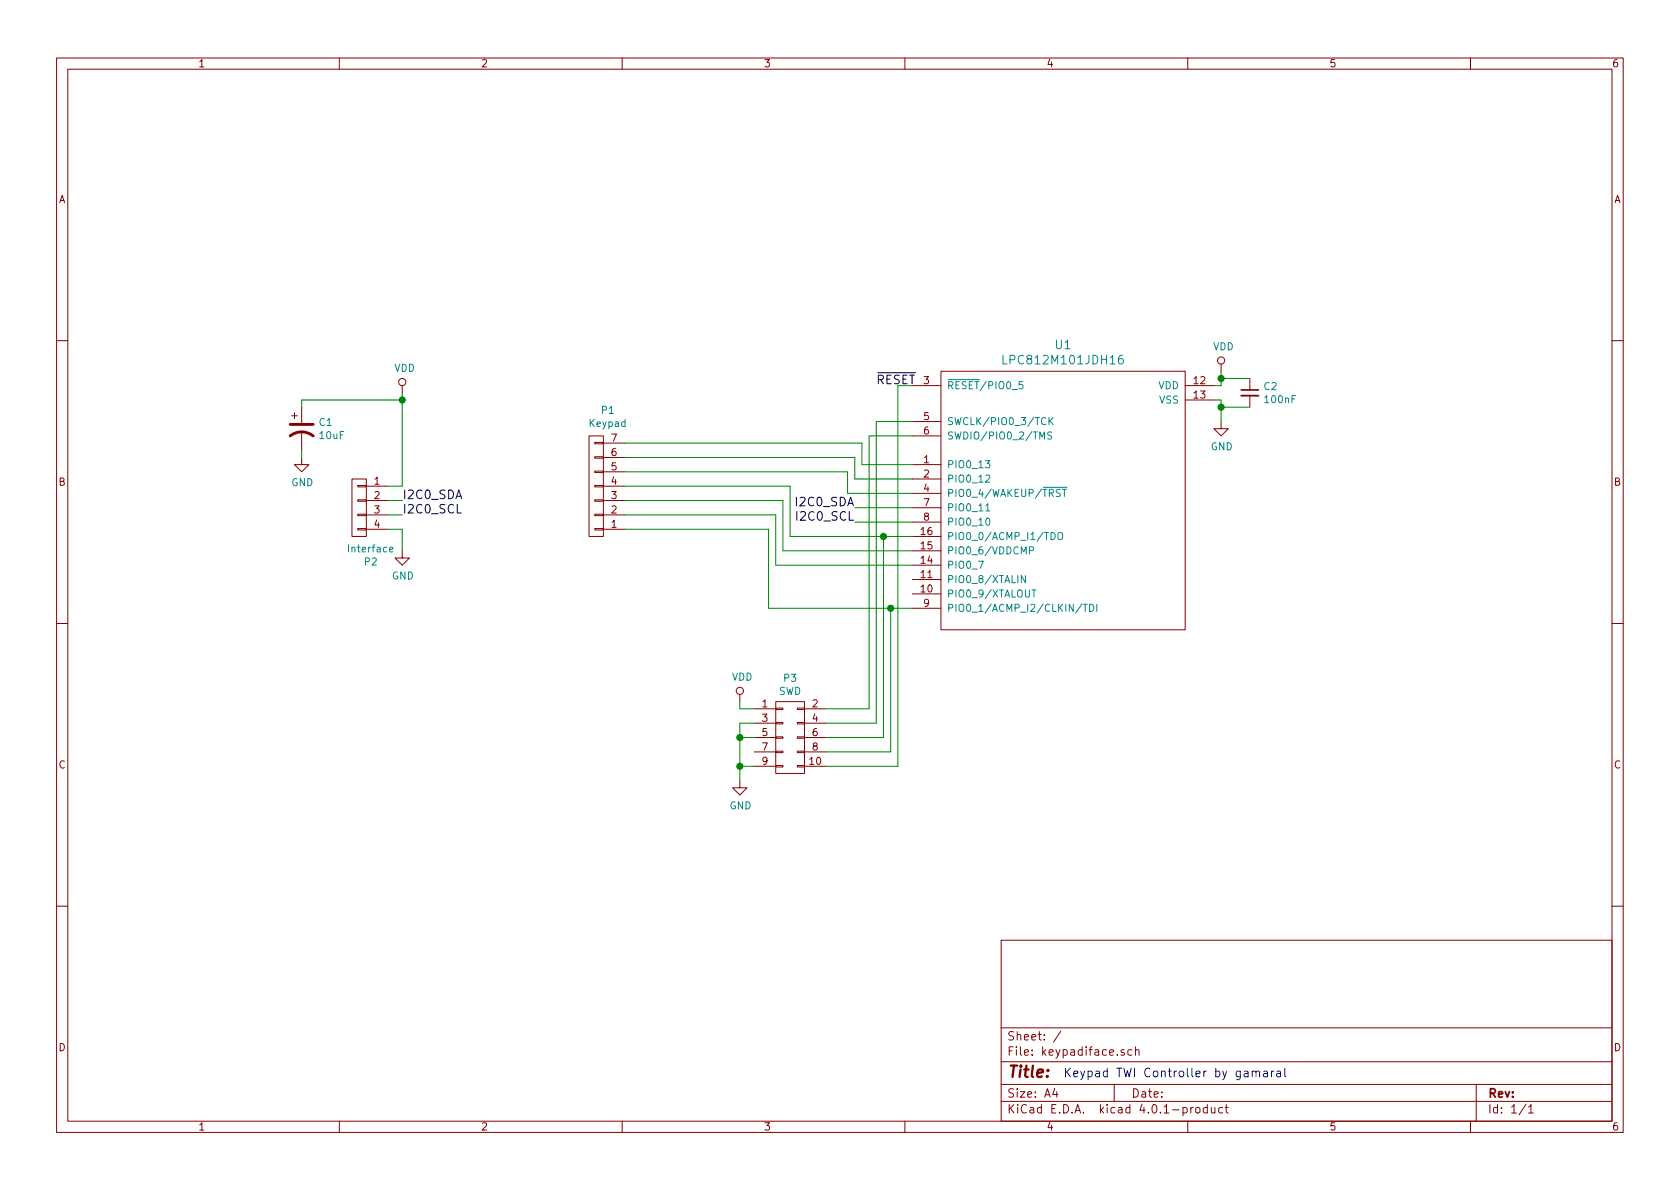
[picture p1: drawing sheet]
<svg xmlns="http://www.w3.org/2000/svg" width="297mm" height="210mm" viewBox="0 0 297 210" stroke-linecap="round" stroke-linejoin="round" font-family="sans-serif">
<g fill="none" stroke="#840000" stroke-width=".18">
<path d="M10 10.3h277v189.9h-277zM12 12.2h273v186.1h-273zM60 10.3v1.9M110 10.3v1.9M160 10.3v1.9M210 10.3v1.9M260 10.3v1.9M10 60.2h2M51.6 73.5h1M52.1 73v1M53.3 72v2.8M53.3 76.3v3.3"/>
<path d="M71.1 68.2v1.3M104.1 77.1h2.6v17.8h-2.6zM105.2 78.2h1.5v.3h-1.5zM106.7 78.4h3.8M161.3 68.2h5.1M161.3 74.5h5.1M161.3 77.1h5.1M166.4 65.7h43.1v45.7h-43.1zM209.5 68.2h5.1M209.5 70.7h5.1M215.9 74.5v1.3h1.3l-1.3 1.3-1.3-1.3h1.3M215.9 64.4v1.3"/>
<path d="M221 66.9v2.1M221 70v2M285 60.2h2M53.3 80.9v1.3h1.3l-1.3 1.2-1.2-1.2h1.2M62.2 84.7h2.6v10.2h-2.6zM63.2 93.5h1.6v.2h-1.6zM63.2 90.9h1.6v.3h-1.6zM63.2 88.4h1.6v.2h-1.6zM63.2 85.8h1.6v.3h-1.6zM64.8 93.6h3.8M64.8 91.1h3.8M64.8 88.5h3.8"/>
<path d="M64.8 86h3.8M71.1 97.4v1.3h1.3l-1.3 1.2-1.3-1.2h1.3M105.2 80.8h1.5v.2h-1.5zM105.2 83.3h1.5v.3h-1.5zM105.2 85.8h1.5v.3h-1.5zM105.2 88.4h1.5v.2h-1.5zM105.2 90.9h1.5v.3h-1.5zM105.2 93.5h1.5v.2h-1.5zM106.7 93.6h3.8M106.7 91.1h3.8M106.7 88.5h3.8M106.7 86h3.8"/>
<path d="M106.7 83.4h3.8M106.7 80.9h3.8M161.3 82.2h5.1M161.3 84.7h5.1M161.3 87.2h5.1M161.3 89.8h5.1M161.3 92.3h5.1M161.3 99.9h5.1M161.3 97.4h5.1M161.3 94.9h5.1M10 110.3h2M161.3 107.6h5.1"/>
<path d="M161.3 105h5.1M161.3 102.5h5.1M285 110.3h2M130.8 138v1.3h1.3l-1.3 1.3-1.3-1.3h1.3M130.8 122.8v1.3M133.3 125.3h3.9M133.3 127.9h3.9M133.3 130.4h3.9M133.3 133h3.9M133.3 135.5h3.9M137.2 135.4h1.2v.2h-1.2zM137.2 132.8h1.2v.3h-1.2z"/>
<path d="M137.2 130.3h1.2v.3h-1.2zM137.2 127.8h1.2v.2h-1.2zM137.2 125.2h1.2v.3h-1.2zM137.2 124.1h5v12.7h-5zM141 135.4h1.2v.2h-1.2zM141 132.8h1.2v.3h-1.2zM141 130.3h1.2v.3h-1.2zM141 127.8h1.2v.2h-1.2zM141 125.2h1.2v.3h-1.2zM142.2 125.3h3.8M142.2 127.9h3.8M142.2 130.4h3.8"/>
<path d="M142.2 133h3.8M142.2 135.5h3.8M10 160.2h2M177 166.3h108v32h-108zM285 160.2h2M60 198.3v1.9M110 198.3v1.9M160 198.3v1.9M177 194.8h108M177 191.8h108M177 187.8h108M177 181.8h108"/>
<path d="M186.5 192.5l-.4 1h1M186.8 193v1M187.6 182.3l-1.3 2M197 191.8v3M198.8 185.7l-.4-.1-.2 .2 .1 .2 .5 .2v.3h-.6M200.1 185.7l-.4-.1-.3 .3 .1 .6 .2 .1 .4-.1M200.8 185.7l.2-.1 .3 .1 .1 .9M200.8 185.1v1.5M209.2 195.9l.4-.1 .3 .3-.1 .6-.2 .1-.4-.1M210 198.3v1.9M210.5 195.8v1M211 195.8l-.3 .1-.2 .2"/>
<path d="M211.5 196l.2-.2 .4 .2v.7l-.2 .1-.4-.1zM213.5 195.9l-.5-.1-.2 .3v.6l.2 .1 .5-.1M213.5 195.3v1.5M214.2 195.8v.8a.37 .37 0 0 0 .6 .1M214.8 195.8v1M216.2 195.9l-.5-.1-.2 .3 .1 .6h.6M216.6 195.8h.6M216.8 195.3v1.3l.4 .2M260 198.3v1.9M261 191.8v6.5M269.8 195.2l-1.2 2M270.3 195.8l.4-.5v1.5"/>
<path d="M270.3 196.8h.8"/>
<circle cx="71.1" cy="67.6" r=".63"/>
<circle cx="215.9" cy="63.7" r=".63"/>
<circle cx="130.8" cy="122.2" r=".63"/>
</g>
<g fill="none" stroke="#008484" stroke-width=".18">
<path d="M177.3 62.8v1.6h.8M180.8 67.5h-.6v.6l.1-.1 .5 .1v.5l-.2 .2-.4-.2M183.8 77.6v-1.2l.5 .9 .4-.9v1.2M184.9 74a.51 .51 0 0 0-.6 0 .51 .51 0 0 0-.2 .6 .46 .46 0 0 0 .3 .5 .46 .46 0 0 0 .5-.1M185.5 73.8v1.3M185.6 74.4l.6 .7M186 76.4h-.5l-.2 .1v.4l.6 .3 .1 .2-.3 .2h-.5M186.2 73.8l-.7 .8M198.5 62.8a.62 .62 0 0 0-.8 .7l.1 .7a.48 .48 0 0 0 .8 0v-.5l-.1-.2-.5-.1-.3 .3M68.9 97.2l.6-.1-.1-.3h-.3l-.2 .1v.7h.5M174.2 81.5h.8l-.4 .4 .4 .2v.5l-.2 .1-.6-.1M174.3 84.1l.5-.1 .2 .3v.3l-.8 .7h.8"/>
<path d="M174.3 89.4l.4-.3v1.2M174.3 90.3h.7M174.4 91.7l.2-.1a.67 .67 0 0 1 .4 .6 .67 .67 0 0 1-.4 .7l-.2-.1-.1-.4zM182 97.4l.7-.1v-.5l-.7-.1v1.3M185.8 94.2a.64 .64 0 0 1 .8 .6 .64 .64 0 0 1-.8 .6zM186.5 86.2h2.2M187.1 94.3a.45 .45 0 0 1 .7 0 .88 .88 0 0 1-.2 1.1h-.4a1.07 1.07 0 0 1-.1-1.1zM187.5 86.6l-.5-.1-.2 .2v.3l.6 .3 .1 .3-.3 .2h-.5M187.8 86.5h.7M188.2 86.5v1.3M181.3 101.8v1.2l-.7-1.2v1.2M182.4 104.3h.8"/>
<path d="M182.8 104.3v1.3M191.3 106.8l-1.1 1.6M191.5 106.9h.8M191.9 106.9v1.2M192.7 106.9a.64 .64 0 0 1 .7 .6 .64 .64 0 0 1-.7 .6zM193.9 106.9v1.2"/>
</g>
<g fill="none" stroke="#008400" stroke-width=".18">
<path d="M53.3 79.6v1.3M71.1 70.7h-17.8v1.3M71.1 69.5v16.5h-2.5M110.5 78.4h41.9v3.8h8.9M158.7 68.2v67.3h-12.7M161.3 74.5h-6.4v53.4h-8.9M161.3 77.1h-7.6v48.2h-7.7M214.6 70.7h1.3v3.8M215.9 65.7v2.5h-1.3M215.9 72h5.1M215.9 66.9h5.1M68.6 93.6h2.5v3.8"/>
<path d="M68.6 88.5h2.5M68.6 91.1h2.5M110.5 86h29.2v8.9h21.6M110.5 93.6h25.4v14h25.4M110.5 88.5h27.9v8.9h22.9M110.5 91.1h26.7v8.8h24.1M110.5 80.9h40.6v3.8h10.2M110.5 83.4h39.4v3.8h11.4M151.1 92.3h10.2M151.1 89.8h10.2M156.2 94.9v35.5h-10.2M157.5 107.6v25.4h-11.5"/>
<path d="M130.8 135.5h2.5M130.8 124.1v1.2h2.5M130.8 130.4h2.5M133.3 127.9h-2.5v10.1"/>
</g>
<g fill="#008400" stroke="#008400" stroke-width=".25">
<circle cx="130.8" cy="135.5" r=".51"/>
<circle cx="130.8" cy="130.4" r=".51"/>
<circle cx="215.9" cy="72" r=".51"/>
<circle cx="215.9" cy="66.9" r=".51"/>
<circle cx="71.1" cy="70.7" r=".51"/>
<circle cx="156.2" cy="94.9" r=".51"/>
<circle cx="157.5" cy="107.6" r=".51"/>
</g>
<path d="M219.5 70h3" fill="none" stroke="#840000" stroke-width=".33"/>
<path d="M219.5 69h3" fill="none" stroke="#840000" stroke-width=".3"/>
<path d="M51.3 77.1a3.3 3.3 0 0 1 4.1 0M51.3 75.1h4.1" fill="none" stroke="#840000" stroke-width=".51"/>
<path d="M221.4 189.5l.2-.1 .4 .1 .1 .9M221.4 189.4v1M222.1 189.6l.2-.2 .3 .1 .1 .9M223.4 189.5h.6l.1 .9M224.1 189.8h-.5a.3 .3 0 0 0-.2 .3 .3 .3 0 0 0 .2 .3l.5-.1M224.8 189.4v1M225.2 189.4l-.4 .3M225.8 189.5h.5l.1 .9M226.4 189.8h-.5a.3 .3 0 0 0-.2 .3 .3 .3 0 0 0 .2 .3l.5-.1M227.2 188.9v1.3l.2 .2" fill="none" stroke="#0000c2" stroke-width=".18"/>
<text font-size="2.8" fill="#840000" x="178" y="190.5">Title:</text>
<g font-size="2.1" fill="#008484">
<text x="178.1" y="64.4">LPC812M101JDH16</text>
<text x="186.6" y="61.7">U1</text>
</g>
<g font-size="2.1">
<text x="154.8" y="67.9">RESET</text>
<text x="71.1" y="88.3">I2C0_SDA</text>
<text x="141" y="89.5">I2C0_SDA</text>
<text x="71.1" y="90.8">I2C0_SCL</text>
<text x="141.2" y="92.1">I2C0_SCL</text>
</g>
<g font-size="2.1" fill="#840000">
<text x="178" y="184">Sheet: /</text>
<text x="178" y="186.7">File: keypadiface.sch</text>
<text x="178" y="196.9">KiCad E.D.A. kicad 4.0.1-product</text>
<text x="178" y="194.1">Size: A4</text>
<text x="200" y="194.1">Date:</text>
<text x="263" y="194.1">Rev:</text>
<text x="263" y="196.9">Id: 1/1</text>
</g>
<text font-size="2.1" fill="#0000c2" x="188" y="190.5">Keypad TWI Controller by gamaral</text>
<g font-size="1.8" fill="#840000">
<text x="35" y="11.9">1</text>
<text x="85" y="11.9">2</text>
<text x="135" y="11.9">3</text>
<text x="185" y="11.9">4</text>
<text x="235" y="11.9">5</text>
<text x="285" y="11.9">6</text>
<text x="10.4" y="35.9">A</text>
<text x="285.4" y="35.9">A</text>
<text x="163.3" y="67.9">3</text>
<text x="211.1" y="67.9">12</text>
<text x="211.1" y="70.5">13</text>
<text x="163.3" y="74.3">5</text>
<text x="163.3" y="76.8">6</text>
<text x="108.1" y="83.2">5</text>
<text x="108.1" y="80.6">6</text>
<text x="108.1" y="78.1">7</text>
<text x="163.3" y="81.9">1</text>
<text x="10.4" y="85.9">B</text>
<text x="66.2" y="85.7">1</text>
<text x="66.2" y="88.3">2</text>
<text x="108.1" y="88.3">3</text>
<text x="108.1" y="85.7">4</text>
<text x="163.3" y="84.4">2</text>
<text x="163.3" y="87">4</text>
<text x="163.3" y="89.5">7</text>
<text x="285.4" y="85.9">B</text>
<text x="66.2" y="90.8">3</text>
<text x="66.2" y="93.3">4</text>
<text x="108.1" y="93.3">1</text>
<text x="108.1" y="90.8">2</text>
<text x="162.9" y="94.6">16</text>
<text x="163.3" y="92.1">8</text>
<text x="162.9" y="99.7">14</text>
<text x="162.9" y="97.1">15</text>
<text x="162.9" y="104.8">10</text>
<text x="162.9" y="102.2">11</text>
<text x="163.3" y="107.3">9</text>
<text x="134.8" y="125.1">1</text>
<text x="143.7" y="125.1">2</text>
<text x="134.8" y="127.6">3</text>
<text x="134.8" y="130.2">5</text>
<text x="143.7" y="127.6">4</text>
<text x="143.7" y="130.2">6</text>
<text x="10.4" y="135.9">C</text>
<text x="134.8" y="132.7">7</text>
<text x="134.8" y="135.2">9</text>
<text x="143.2" y="135.2">10</text>
<text x="143.7" y="132.7">8</text>
<text x="285.4" y="135.9">C</text>
<text x="10.4" y="185.9">D</text>
<text x="285.4" y="185.9">D</text>
<text x="35" y="199.9">1</text>
<text x="85" y="199.9">2</text>
<text x="135" y="199.9">3</text>
<text x="185" y="199.9">4</text>
<text x="235" y="199.9">5</text>
<text x="285" y="199.9">6</text>
</g>
<g font-size="1.8" fill="#008484">
<text x="69.7" y="65.8">VDD</text>
<text x="214.5" y="61.9">VDD</text>
<text x="167.4" y="68.8">RESET/PIO0_5</text>
<text x="204.8" y="68.8">VDD</text>
<text x="205" y="71.4">VSS</text>
<text x="223.5" y="69">C2</text>
<text x="223.8" y="71.3">100nF</text>
<text x="56.5" y="75.3">C1</text>
<text x="56.6" y="77.6">10uF</text>
<text x="104.2" y="75.5">Keypad</text>
<text x="106.4" y="73.2">P1</text>
<text x="167.4" y="75.2">SWCLK/PIO0_3/TCK</text>
<text x="167.4" y="77.7">SWDIO/PIO0_2/TMS</text>
<text x="167.4" y="82.8">PIO0_13</text>
<text x="214.1" y="79.6">GND</text>
<text x="51.5" y="86">GND</text>
<text x="167.4" y="85.3">PIO0_12</text>
<text x="167.4" y="87.9">PIO0_4/WAKEUP/TRST</text>
<text x="167.4" y="90.4">PIO0_11</text>
<text x="167.4" y="93">PIO0_10</text>
<text x="167.4" y="95.5">PIO0_0/ACMP_I1/TDO</text>
<text x="61.8" y="97.7">Interface</text>
<text x="64.5" y="100">P2</text>
<text x="167.4" y="100.6">PIO0_7</text>
<text x="167.4" y="98">PIO0_6/VDDCMP</text>
<text x="69.3" y="102.5">GND</text>
<text x="167.4" y="105.7">PIO0_9/XTALOUT</text>
<text x="167.4" y="103.1">PIO0_8/XTALIN</text>
<text x="167.4" y="108.2">PIO0_1/ACMP_I2/CLKIN/TDI</text>
<text x="129.4" y="120.4">VDD</text>
<text x="137.6" y="122.9">SWD</text>
<text x="138.6" y="120.6">P3</text>
<text x="129" y="143.1">GND</text>
</g>
</svg>
